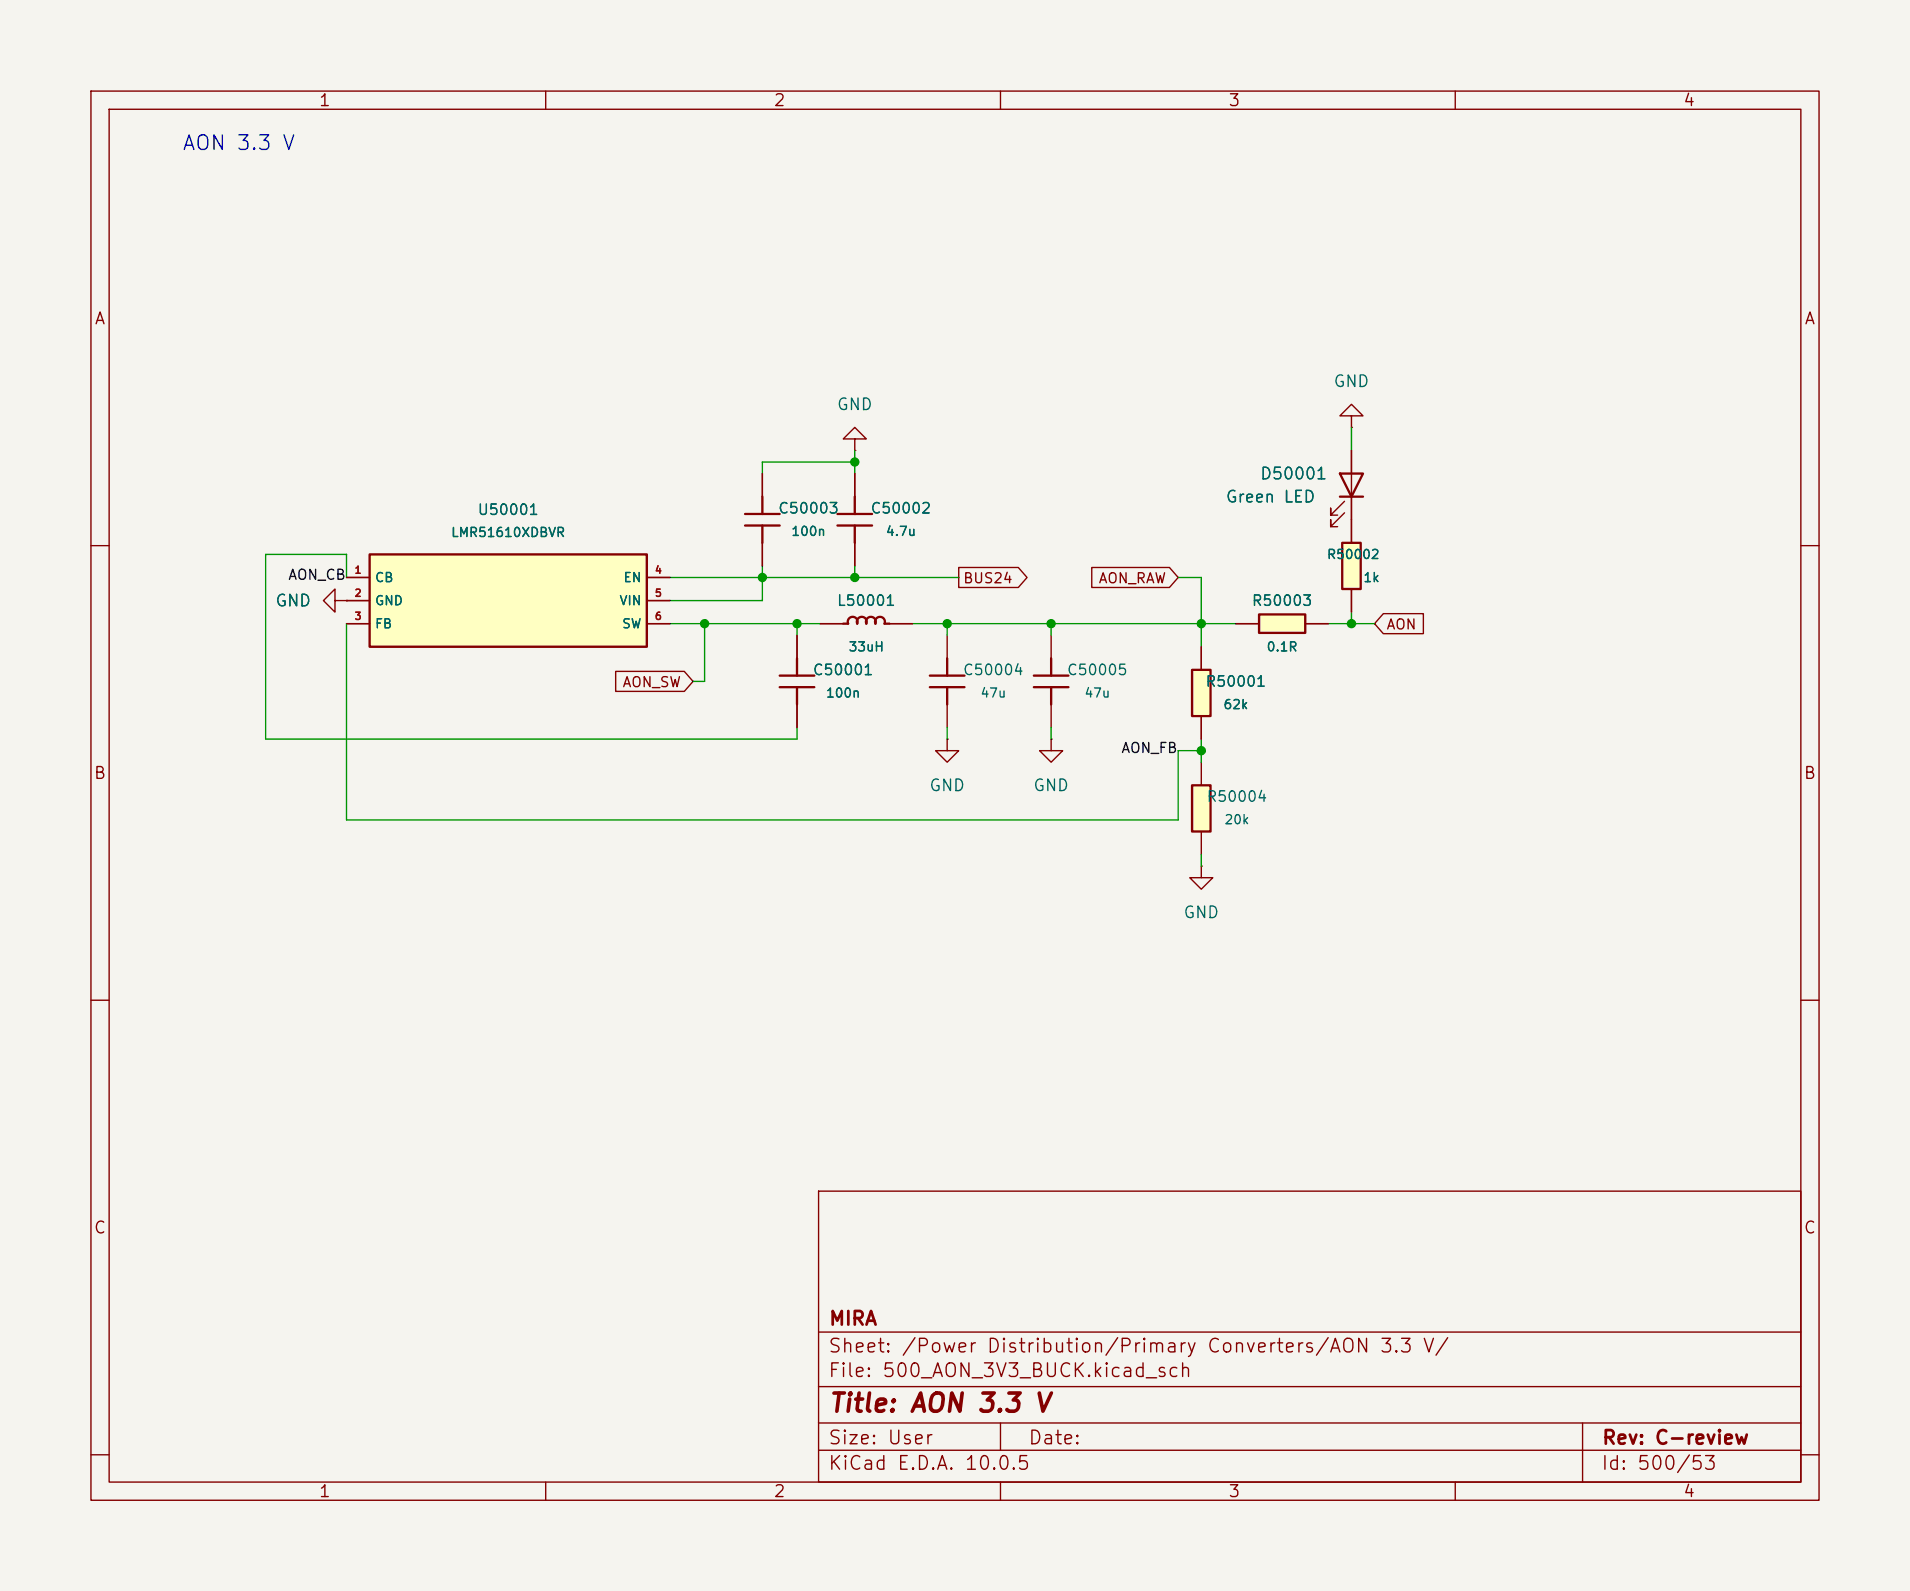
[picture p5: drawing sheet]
<svg xmlns="http://www.w3.org/2000/svg" width="210mm" height="175mm" viewBox="0 0 210 175" stroke-linecap="round" stroke-linejoin="round" font-family="sans-serif">
<path d="M0 0h210v175h-210z" fill="#f5f4ef" stroke="#f5f4ef" stroke-width=".11"/>
<g fill="none" stroke="#840000" stroke-width=".15">
<path d="M10 10h190v155h-190zM12 12h186v151h-186zM60 10v2M110 10v2M160 10v2M147.8 56.4l-1.5 1.5v-.7v.7h.8M147.8 55.1l-1.5 1.6v-.8v.8h.8M148.6 45.7h1.3l-1.3-1.2-1.3 1.2h1.3v1.3M148.6 47h.1M148.6 49.5v7.7M10 60h2M198 60h2"/>
<path d="M104.1 81.3v1.3h1.3l-1.3 1.2-1.2-1.2h1.2M104.1 81.3h.1M10 110h2M198 110h2M90 131h108v32h-108zM90 159.5h108M90 156.5h108M90 152.5h108M90 146.5h108M110 156.5v3M174 156.5v6.5M10 160h2"/>
<path d="M60 163v2M110 163v2M160 163v2M198 160h2"/>
</g>
<path d="M147.3 52.1h2.6l-1.3 2.5zM147.3 54.6h2.6" fill="none" stroke="#840000" stroke-width=".25"/>
<path d="M147.6 59.7h2v5.1h-2z" fill="#ffffc2"/>
<path d="M92.1 57.8h3.8M92.1 56.5h3.8M94 54.6v1.9M94 57.8v1.9M147.6 59.7h2v5.1h-2zM92.7 68.6h.6a.54 .54 0 0 1 .5-.8 .54 .54 0 0 1 .5 .8 .54 .54 0 0 1 .5-.8 .54 .54 0 0 1 .4 .8 .54 .54 0 0 1 .5-.8 .54 .54 0 0 1 .5 .8 .54 .54 0 0 1 .5-.8 .54 .54 0 0 1 .5 .8h.6" fill="none" stroke="#840000" stroke-width=".25"/>
<path d="M94 52.1v2.5M94 59.7v2.5M148.6 57.2v2.5M90.2 68.6h2.5M97.8 68.6h2.5M148.6 64.8v2.5" fill="none" stroke="#840000" stroke-width=".15"/>
<path d="M131.1 73.7h2v5.1h-2z" fill="#ffffc2"/>
<path d="M131.1 73.7h2v5.1h-2z" fill="none" stroke="#840000" stroke-width=".25"/>
<path d="M132.1 71.1v2.6M132.1 78.8v2.5" fill="none" stroke="#840000" stroke-width=".15"/>
<path d="M138.4 67.6h5.1v2h-5.1z" fill="#ffffc2"/>
<path d="M138.4 67.6h5.1v2h-5.1z" fill="none" stroke="#840000" stroke-width=".25"/>
<path d="M135.9 68.6h2.5M143.5 68.6h2.5" fill="none" stroke="#840000" stroke-width=".15"/>
<path d="M131.1 86.4h2v5.1h-2z" fill="#ffffc2"/>
<g fill="none" stroke="#840000" stroke-width=".25">
<path d="M81.9 57.8h3.8M81.9 56.5h3.8M83.8 54.6v1.9M83.8 57.8v1.9M102.2 75.6h3.8M102.2 74.3h3.8M104.1 72.4v1.9M104.1 75.6v1.9M113.7 75.6h3.8M113.7 74.3h3.8M115.6 72.4v1.9M115.6 75.6v1.9"/>
<path d="M131.1 86.4h2v5.1h-2z"/>
</g>
<path d="M83.8 52.1v2.5M83.8 59.7v2.5M36.8 66.1v-1.3l-1.2 1.3 1.2 1.2v-1.2h1.3M38.1 66.1h.1M104.1 69.9v2.5M104.1 77.5v2.5M115.6 69.9v2.5M115.6 77.5v2.5M115.6 81.3v1.3h1.2l-1.2 1.2-1.3-1.2h1.3M115.6 81.3h.1M132.1 83.8v2.6M132.1 91.5v2.5" fill="none" stroke="#840000" stroke-width=".15"/>
<path d="M40.6 61h30.5v10.1h-30.5z" fill="#ffffc2"/>
<path d="M40.6 61h30.5v10.1h-30.5zM85.7 75.6h3.8M85.7 74.3h3.8M87.6 72.4v1.9M87.6 75.6v1.9" fill="none" stroke="#840000" stroke-width=".25"/>
<g fill="none" stroke="#840000" stroke-width=".15">
<path d="M83.8 52.1v2.5M83.8 59.7v2.5M94 48.3h1.2l-1.2-1.3-1.3 1.3h1.3v1.2M94 49.5h.1M94 52.1v2.5M94 59.7v2.5M148.6 49.5v2.6M148.6 54.6v5.1M38.1 66.1h.1M38.1 63.5h2.5M38.1 66.1h2.5M38.1 68.6h2.5"/>
<path d="M67.7 73.8h7.5l1 1.1-1 1.1h-7.5zM71.1 63.5h2.6M71.1 66.1h2.6M71.1 68.6h2.6M87.6 69.9v2.5M87.6 77.5v2.5M90.2 68.6h2.5M97.8 68.6h2.5M105.4 62.4h6.6l.9 1.1-.9 1.1h-6.6zM120 62.4h8.6l.9 1.1-.9 1.1h-8.6zM132.1 71.1v2.6M132.1 78.8v2.5"/>
<path d="M135.9 68.6h2.5M143.5 68.6h2.5M148.6 64.8v2.5M152.1 67.5h4.4v2.2h-4.4l-1-1.1zM132.1 95.3v1.2h1.2l-1.2 1.3-1.3-1.3h1.3M132.1 95.3h.1"/>
</g>
<g fill="none" stroke="#009600" stroke-width=".15">
<path d="M94 50.8h-10.2v1.3M94 49.5v2.6M148.6 47v2.5M38.1 63.5v-2.5h-8.9v20.3h58.4v-1.3M38.1 68.6v21.6h91.4v-7.6h2.6M73.7 68.6h16.5M73.7 63.5h31.7M77.5 68.6v6.3h-1.3M83.8 62.2v3.9h-10.1M87.6 68.6v1.3M94 62.2v1.3M100.3 68.6h35.6"/>
<path d="M104.1 68.6v1.3M115.6 68.6v1.3M129.5 63.5h2.6v7.6M146 68.6h5.1M148.6 67.3v1.3M104.1 80v1.3M115.6 80v1.3M132.1 81.3v2.5M132.1 94v1.3"/>
</g>
<g fill="#009600" stroke="#009600" stroke-width=".11">
<circle cx="132.1" cy="68.6" r=".46"/>
<circle cx="94" cy="63.5" r=".46"/>
<circle cx="94" cy="50.8" r=".46"/>
<circle cx="115.6" cy="68.6" r=".46"/>
<circle cx="104.1" cy="68.6" r=".46"/>
<circle cx="148.6" cy="68.6" r=".46"/>
<circle cx="132.1" cy="82.6" r=".46"/>
<circle cx="87.6" cy="68.6" r=".46"/>
<circle cx="83.8" cy="63.5" r=".46"/>
<circle cx="77.5" cy="68.6" r=".46"/>
</g>
<text font-size="2" fill="#840000" x="91" y="155.8">Title: AON 3.3 V</text>
<text font-size="1.6" fill="#0000c2" x="19.9" y="16.9">AON 3.3 V</text>
<g font-size="1.5" fill="#840000">
<text x="91" y="149.2">Sheet: /Power Distribution/Primary Converters/AON 3.3 V/</text>
<text x="91" y="146.2">MIRA</text>
<text x="91" y="151.9">File: 500_AON_3V3_BUCK.kicad_sch</text>
<text x="91" y="159.3">Size: User</text>
<text x="113" y="159.3">Date:</text>
<text x="176" y="159.3">Rev: C-review</text>
<text x="91" y="162.1">KiCad E.D.A. 10.0.5</text>
<text x="176" y="162.1">Id: 500/53</text>
</g>
<g font-size="1.3" fill="#840000">
<text x="35" y="12">1</text>
<text x="85" y="12">2</text>
<text x="135" y="12">3</text>
<text x="185" y="12">4</text>
<text x="10.3" y="36">A</text>
<text x="198.3" y="36">A</text>
<text x="10.2" y="86">B</text>
<text x="198.2" y="86">B</text>
<text x="10.2" y="136">C</text>
<text x="198.2" y="136">C</text>
<text x="35" y="165">1</text>
<text x="85" y="165">2</text>
<text x="135" y="165">3</text>
<text x="185" y="165">4</text>
</g>
<g font-size="1.3" fill="#006464">
<text x="91.9" y="45.4">GND</text>
<text x="146.5" y="42.9">GND</text>
<text x="138.5" y="53.1">D50001</text>
<text x="134.7" y="55.6">Green LED</text>
<text x="30.2" y="67">GND</text>
<text x="102.1" y="87.3">GND</text>
<text x="113.5" y="87.3">GND</text>
<text x="130" y="101.3">GND</text>
</g>
<g font-size="1.2" fill="#006464">
<text x="52.4" y="56.9">U50001</text>
<text x="85.5" y="56.8">C50003</text>
<text x="95.6" y="56.8">C50002</text>
<text x="91.9" y="66.9">L50001</text>
<text x="137.5" y="66.9">R50003</text>
<text x="89.3" y="74.6">C50001</text>
<text x="105.8" y="74.6">C50004</text>
<text x="117.2" y="74.6">C50005</text>
<text x="132.5" y="75.8">R50001</text>
<text x="132.6" y="88.5">R50004</text>
</g>
<g font-size="1.1" fill="#0f0f0f">
<text x="31.6" y="64.1">AON_CB</text>
<text x="123.2" y="83.1">AON_FB</text>
</g>
<g font-size="1.1" fill="#840000">
<text x="105.8" y="64.4">BUS24</text>
<text x="120.7" y="64.4">AON_RAW</text>
<text x="152.4" y="69.5">AON</text>
<text x="68.4" y="75.9">AON_SW</text>
</g>
<g font-size="1" fill="#006464">
<text x="49.5" y="59.3">LMR51610XDBVR</text>
<text x="86.9" y="59.2">100n</text>
<text x="97.3" y="59.2">4.7u</text>
<text x="41.1" y="64.3">CB</text>
<text x="68.5" y="64.3">EN</text>
<text x="145.8" y="61.7">R50002</text>
<text x="149.8" y="64.3">1k</text>
<text x="41.1" y="66.8">GND</text>
<text x="41.1" y="69.4">FB</text>
<text x="68" y="66.8">VIN</text>
<text x="68.3" y="69.4">SW</text>
<text x="93.2" y="71.9">33uH</text>
<text x="139.2" y="71.9">0.1R</text>
<text x="90.7" y="77">100n</text>
<text x="107.7" y="77">47u</text>
<text x="119.1" y="77">47u</text>
<text x="134.4" y="78.2">62k</text>
<text x="134.5" y="90.9">20k</text>
</g>
<g font-size=".8" fill="#a90000">
<text x="38.9" y="63.3">1</text>
<text x="38.9" y="65.8">2</text>
<text x="71.9" y="63.3">4</text>
<text x="71.9" y="65.8">5</text>
<text x="38.9" y="68.4">3</text>
<text x="71.9" y="68.4">6</text>
</g>
</svg>
